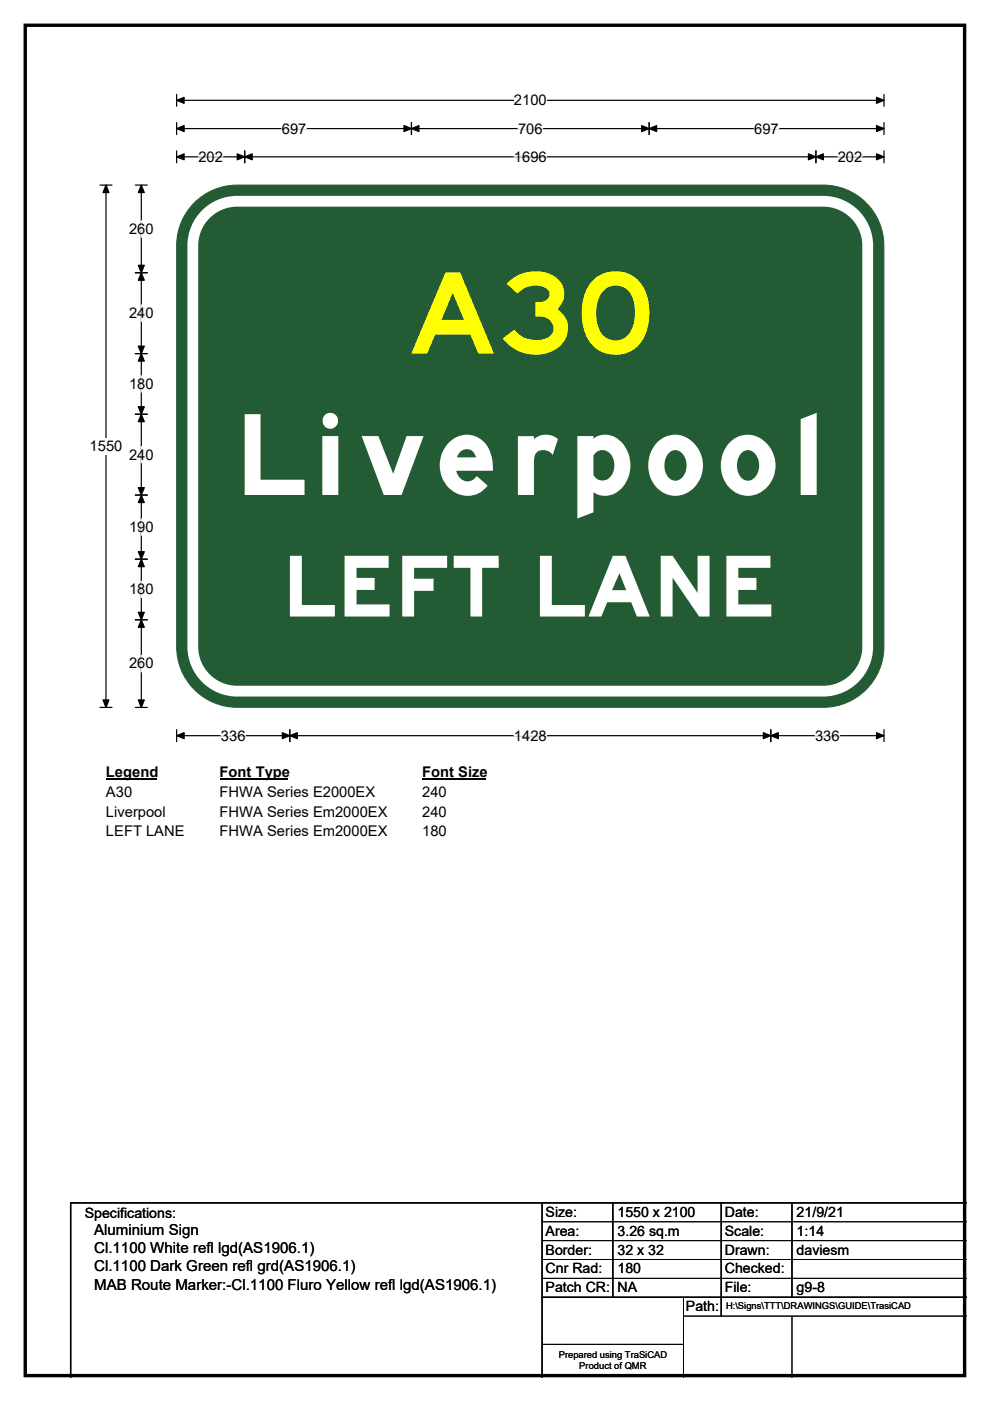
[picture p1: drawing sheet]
<svg xmlns="http://www.w3.org/2000/svg" width="210mm" height="297mm" viewBox="0 0 210 297" stroke-linecap="round" stroke-linejoin="round" font-family="sans-serif">
<path d="M5.4 5.4h199.2v286.3h-199.2z" fill="none" stroke="#000" stroke-width=".72"/>
<path d="M37.5 21.3h150M37.5 20v2.5M187.5 20v2.5" fill="none" stroke="#000" stroke-width=".25"/>
<path d="M37.5 21.3l1.6-.7v1.3zM185.9 20.6l1.6 .7-1.6 .6z" fill="#000" stroke="#000" stroke-width=".25"/>
<path d="M109 19.5h7v3.5h-7z" fill="#fff"/>
<g fill="none" stroke="#000" stroke-width=".25">
<path d="M21.2 39.2h2.5M22.5 39.2v110.8M37.5 27.3h150M37.5 26v2.5M37.5 32v2.5M37.5 33.3h150M51.9 32v2.5M87.3 26v2.5M137.7 26v2.5M173.1 32v2.5M187.5 26v2.5M187.5 32v2.5"/>
<path d="M21.2 150h2.5M37.5 154.7v2.5M37.5 156h150M61.5 154.7v2.5M163.5 154.7v2.5M187.5 154.7v2.5"/>
</g>
<g fill="#000" stroke="#000" stroke-width=".25">
<path d="M22.5 39.2l.6 1.6h-1.3zM37.5 27.3l1.6-.7v1.3zM37.5 33.3l1.6-.7v1.3zM51.9 33.3l1.6-.7v1.3zM50.3 32.6l1.6 .7-1.6 .6zM87.3 27.3l1.6-.7v1.3zM85.7 26.6l1.6 .7-1.6 .6zM136.1 26.6l1.6 .7-1.6 .6zM137.7 27.3l1.6-.7v1.3zM171.5 32.6l1.6 .7-1.6 .6zM173.1 33.3l1.5-.7v1.3zM185.9 26.6l1.6 .7-1.6 .6z"/>
<path d="M185.9 32.6l1.6 .7-1.6 .6zM21.8 148.4h1.3l-.6 1.6zM37.5 156l1.6-.7v1.3zM61.5 156l1.6-.7v1.3zM59.9 155.3l1.6 .7-1.6 .6zM161.9 155.3l1.6 .7-1.6 .6zM163.5 156l1.6-.7v1.3zM185.9 155.3l1.6 .7-1.6 .6z"/>
</g>
<path d="M42.1 33.3h5.2M59.8 27.3h5.2M109 33.3h7M109.9 27.3h5.2M160 27.3h5.2M177.7 33.3h5.2M46.9 156h5.2M109 156h7M172.9 156h5.2" fill="none" stroke="#fff" stroke-width=".25"/>
<path d="M19 92.9h7v3.5h-7z" fill="#fff"/>
<path d="M28.7 39.2h2.5M30 39.2v110.8M28.7 57.8h2.5M28.7 75h2.5M28.7 87.8h2.5M28.7 105h2.5M28.7 118.6h2.5M28.7 131.4h2.5M28.7 150h2.5" fill="none" stroke="#000" stroke-width=".25"/>
<g fill="#000" stroke="#000" stroke-width=".25">
<path d="M30 39.2l.6 1.6h-1.3zM30 57.8l.6 1.6h-1.3zM29.3 56.2h1.3l-.6 1.6zM29.3 73.4h1.3l-.6 1.6zM30 75l.6 1.6h-1.3zM29.3 86.2h1.3l-.6 1.6zM30 87.8l.6 1.6h-1.3zM29.3 103.4h1.3l-.6 1.6zM30 105l.6 1.6h-1.3zM29.3 117h1.3l-.6 1.6zM30 118.6l.6 1.5h-1.3zM29.3 129.8h1.3l-.6 1.6z"/>
<path d="M30 131.4l.6 1.6h-1.3zM29.3 148.4h1.3l-.6 1.6z"/>
</g>
<path d="M30 46.8v3.5M30 64.6v3.6M30 79.7v3.4M30 94.7v3.4M30 110v3.5M30 123.2v3.5M30 138.9v3.6" fill="none" stroke="#fff" stroke-width=".25"/>
<path d="M22.5 162h10.7v3.5h-10.7z" fill="#fff"/>
<path d="M22.5 165.3h10.7" fill="none" stroke="#000" stroke-width=".32"/>
<path d="M46.6 162h14.4v3.5h-14.4z" fill="#fff"/>
<path d="M46.6 165.3h14.4" fill="none" stroke="#000" stroke-width=".32"/>
<path d="M89.6 162h13.4v3.5h-13.4z" fill="#fff"/>
<path d="M89.6 165.3h13.4" fill="none" stroke="#000" stroke-width=".32"/>
<g fill="#fff">
<path d="M22.4 166.2h5.6v3.5h-5.6z"/>
<path d="M46.6 166.2h32.9v3.5h-32.9z"/>
<path d="M89.6 166.2h5.2v3.5h-5.2z"/>
<path d="M22.5 170.3h12.7v3.5h-12.7z"/>
<path d="M46.6 170.3h35.5v3.5h-35.5z"/>
<path d="M89.6 170.3h5.2v3.5h-5.2z"/>
<path d="M22.5 174.5h16.6v3.5h-16.6z"/>
<path d="M46.6 174.5h35.5v3.5h-35.5z"/>
<path d="M89.6 174.5h5.2v3.5h-5.2z"/>
</g>
<path d="M40.8 43.5a12.8 12.8 0 0 1 9.5-4.3h124.3a12.8 12.8 0 0 1 12.9 12.9v85a12.9 12.9 0 0 1-12.9 12.9h-124.3a12.8 12.8 0 0 1-12.8-12.9v-85a12.8 12.8 0 0 1 3.3-8.6z" fill-rule="evenodd" fill="#225b34" stroke="#225b34" stroke-width=".21"/>
<path d="M43.3 45.8a9.4 9.4 0 0 1 7-3.1h124.3a9.4 9.4 0 0 1 9.4 9.4v85a9.4 9.4 0 0 1-9.4 9.4h-124.3a9.4 9.4 0 0 1-9.4-9.4v-85a9.4 9.4 0 0 1 2.4-6.3z" fill="none" stroke="#fff" stroke-width="2.3"/>
<path d="M115 255v37M130 255v20M153 255v24M168 255v20M205 255h-190v37M115 275h90" fill="none" stroke="#000" stroke-width=".3"/>
<path d="M115 259h90M115 263h90M115 267h90M115 271h90M145 279h60M145 275v17M168 279v13M115 285h30" fill="none" stroke="#000" stroke-width=".21"/>
<text font-size="23.8" fill="#ff0" x="86.6" y="74.9">A30</text>
<text font-size="23.8" fill="#fff" x="49.5" y="104.9">Liverpool</text>
<text font-size="17.9" fill="#fff" x="59.7" y="130.7">LEFT LANE</text>
<g font-size="3.2">
<text x="20" y="261.9">Aluminium Sign</text>
<text x="20" y="265.7">Cl.1100 White refl lgd(AS1906.1)</text>
<text x="20" y="269.6">Cl.1100 Dark Green refl grd(AS1906.1)</text>
<text x="20" y="273.4">MAB Route Marker:-Cl.1100 Fluro Yellow refl lgd(AS1906.1)</text>
</g>
<g font-size="3.1">
<text x="109" y="22.3">2100</text>
<text x="59.8" y="28.3">697</text>
<text x="109.9" y="28.3">706</text>
<text x="160" y="28.3">697</text>
<text x="42.1" y="34.3">202</text>
<text x="109" y="34.3">1696</text>
<text x="177.7" y="34.3">202</text>
<text x="27.4" y="49.6">260</text>
<text x="27.4" y="67.4">240</text>
<text x="27.4" y="82.4">180</text>
<text x="19" y="95.7">1550</text>
<text x="27.4" y="97.5">240</text>
<text x="27.4" y="112.8">190</text>
<text x="27.4" y="126">180</text>
<text x="27.4" y="141.7">260</text>
<text x="46.9" y="157">336</text>
<text x="109" y="157">1428</text>
<text x="172.9" y="157">336</text>
<text x="22.5" y="164.8">Legend</text>
<text x="46.6" y="164.8">Font Type</text>
<text x="89.6" y="164.8">Font Size</text>
<text x="22.5" y="169">A30</text>
<text x="22.5" y="173.1">Liverpool</text>
<text x="46.6" y="169">FHWA Series E2000EX</text>
<text x="46.6" y="173.1">FHWA Series Em2000EX</text>
<text x="89.6" y="169">240</text>
<text x="89.6" y="173.1">240</text>
<text x="22.5" y="177.3">LEFT LANE</text>
<text x="46.6" y="177.3">FHWA Series Em2000EX</text>
<text x="89.6" y="177.3">180</text>
</g>
<g font-size="3">
<text x="115.7" y="258">Size:</text>
<text x="131" y="258">1550 x 2100</text>
<text x="153.7" y="258">Date:</text>
<text x="169" y="258">21/9/21</text>
<text x="18" y="258.2">Specifications:</text>
<text x="115.7" y="262">Area:</text>
<text x="131" y="262">3.26 sq.m</text>
<text x="153.7" y="262">Scale:</text>
<text x="169" y="262">1:14</text>
<text x="115.7" y="266">Border:</text>
<text x="115.7" y="270">Cnr Rad:</text>
<text x="131" y="266">32 x 32</text>
<text x="131" y="270">180</text>
<text x="153.7" y="266">Drawn:</text>
<text x="153.7" y="270">Checked:</text>
<text x="169" y="266">daviesm</text>
<text x="115.7" y="274">Patch CR:</text>
<text x="131" y="274">NA</text>
<text x="153.7" y="274">File:</text>
<text x="169" y="274">g9-8</text>
<text x="145.5" y="278">Path:</text>
</g>
<g font-size="2">
<text x="154" y="277.6">H:\Signs\TTT\DRAWINGS\GUIDE\TrasiCAD</text>
<text x="118.5" y="287.8">Prepared using TraSiCAD</text>
<text x="122.9" y="290.2">Product of QMR</text>
</g>
</svg>
